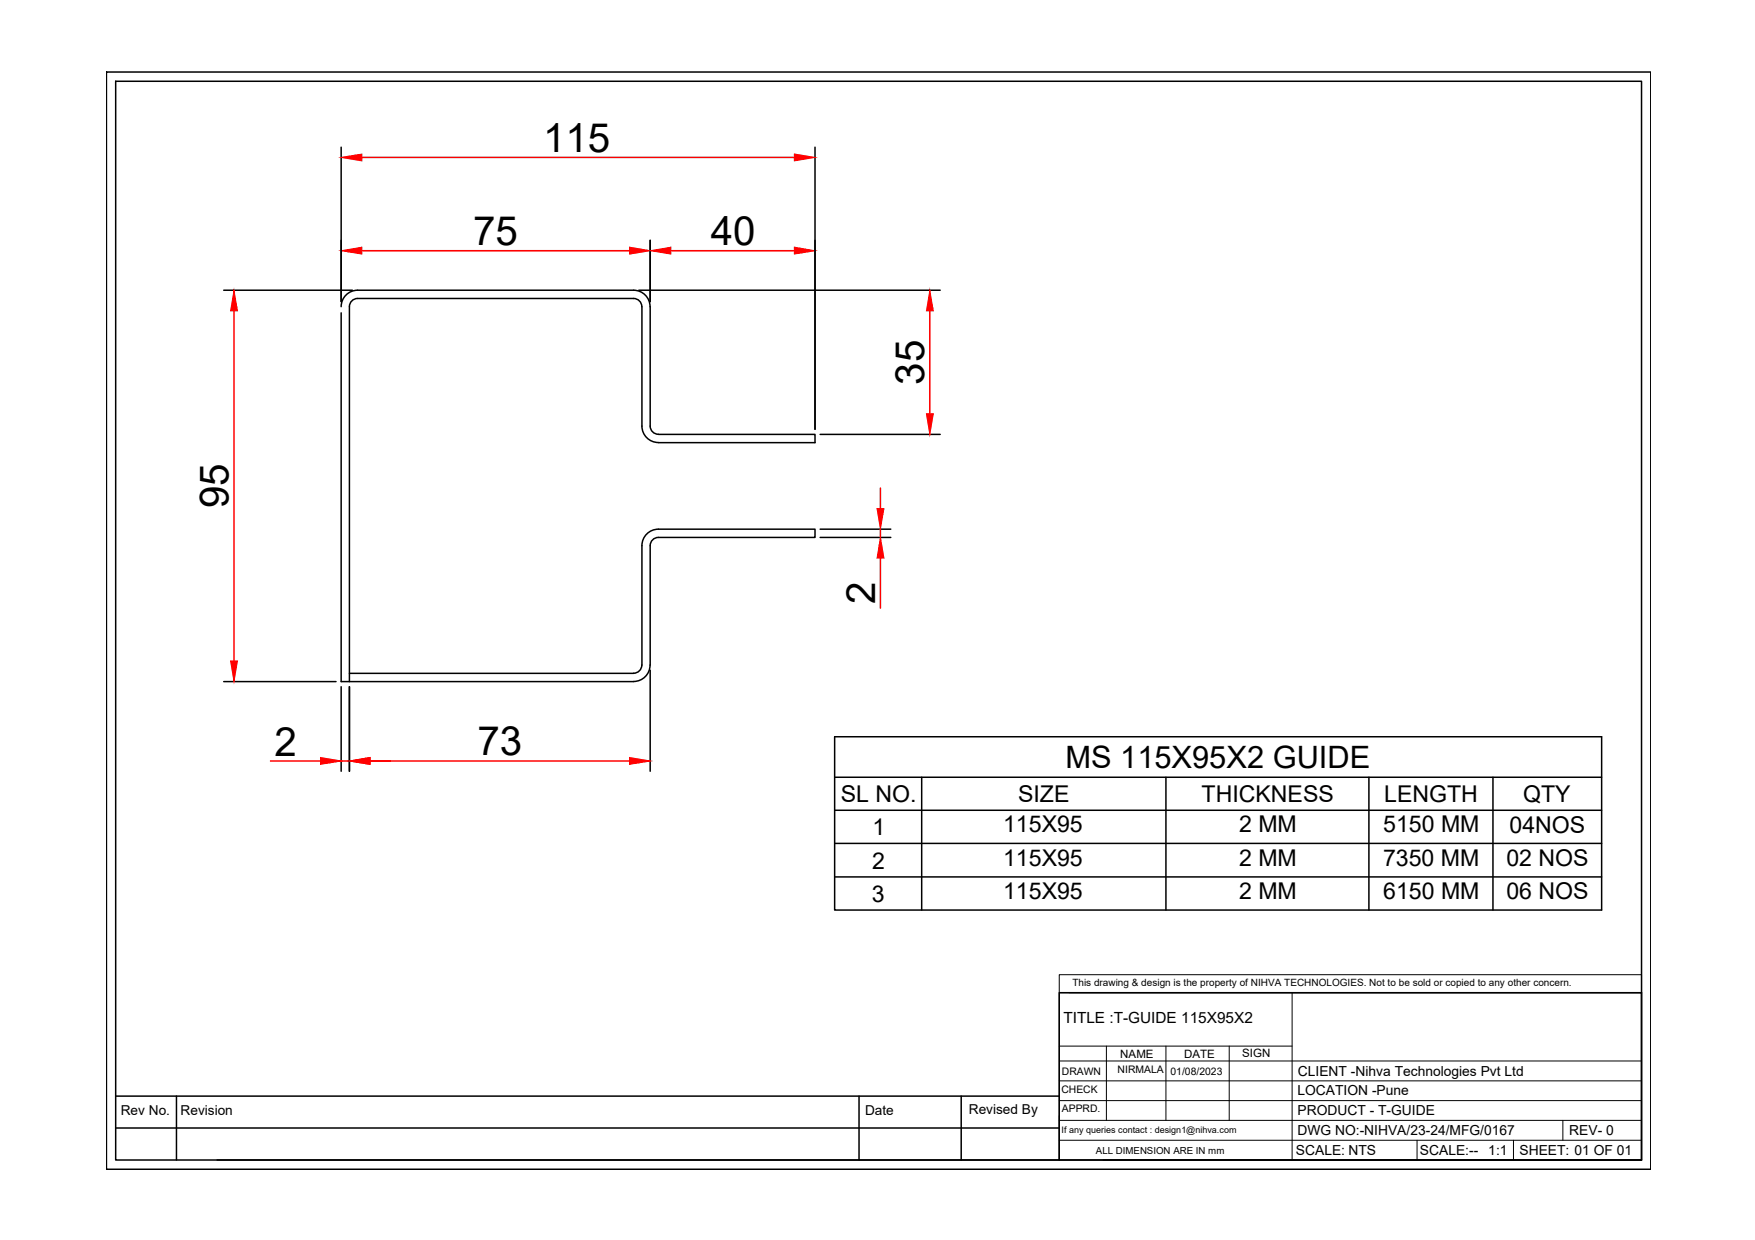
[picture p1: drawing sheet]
<svg xmlns="http://www.w3.org/2000/svg" width="297mm" height="210mm" viewBox="0 0 297 210" stroke-linecap="round" stroke-linejoin="round" font-family="sans-serif">
<!-- layer: 0 -->
<g fill="none" stroke="#000" stroke-width=".25">
<path d="M18 12.2h261.4v185.7h-261.4zM19.6 13.8h258.2v182.6h-258.2zM57.7 24.9v26.2M137.9 24.9v47.8M37.9 49.1h21.7M57.7 53v62.4h49.6M60.5 50.5a1.39 1.39 0 0 0-1.4 1.4v63.5M60.5 49.1a2.78 2.78 0 0 0-2.8 2.8M60.5 49.1h46.8M60.5 50.5h46.8M107.2 50.5a1.39 1.39 0 0 1 1.4 1.4M107.2 49.1a2.78 2.78 0 0 1 2.8 2.8"/>
<path d="M108.1 49.1h51M108.6 51.9v20.2a2.78 2.78 0 0 0 2.8 2.8M110 51.9v20.2a1.39 1.39 0 0 0 1.4 1.4M110 40.7v10.4M111.4 73.5h26.5v1.4h-26.5M138.8 73.5h20.3M138.8 91h12M138.8 89.6h12M37.9 115.4h19M57.7 116.2v14.4M59.1 116.2v14.4M59.1 114h48.2"/>
<path d="M108.6 112.6a1.39 1.39 0 0 1-1.4 1.4M108.6 112.6v-20.2a2.78 2.78 0 0 1 2.8-2.8h26.5v1.4h-26.5a1.39 1.39 0 0 0-1.4 1.4v20.2M110 112.6a2.78 2.78 0 0 1-2.8 2.8M110 113.5v17.1M141.3 124.7h129.8v29.4h-129.8zM141.3 131.6h129.8M141.3 137.2h129.8M156 131.6v22.5M197.3 131.6v22.5M231.7 131.6v22.5M252.7 131.6v22.5M141.3 142.8h129.8"/>
<path d="M141.3 148.4h129.8M179.3 168h98.5v28.4h-98.5zM19.6 190.9h159.7M19.6 185.5h159.7M29.9 185.5v10.9M36.7 196.4h142.6M145.4 185.5v10.9M162.7 185.5v10.9M186.7 196.4h91.1"/>
</g>
<path d="M61.2 26.6h73.3M39.6 52.6v59.3M61.2 42.4h45.4M113.5 42.4h21M157.4 52.6v17.4M149 82.6v3.5M149 89.6v1.4M149 94.5v8.4M45.8 128.8h8.5M57.7 128.8h1.4M62.6 128.8h44" fill="none" stroke="#f00" stroke-width=".25"/>
<g fill="#f00" stroke="#f00" stroke-width=".17">
<path d="M57.7 42.4l3.5-.6v1.2z"/>
<path d="M106.6 41.8l3.4 .6-3.4 .6z"/>
<path d="M156.8 70h1.2l-.6 3.5z"/>
<path d="M157.4 49.1l.6 3.5h-1.2z"/>
<path d="M110 42.4l3.5-.6v1.2z"/>
<path d="M134.5 41.8l3.4 .6-3.4 .6z"/>
<path d="M39.6 49.1l.6 3.5h-1.2z"/>
<path d="M39 111.9h1.2l-.6 3.5z"/>
<path d="M59.1 128.8l3.5-.6v1.2z"/>
<path d="M54.3 128.2l3.4 .6-3.4 .6z"/>
<path d="M57.7 26.6l3.5-.5v1.1z"/>
<path d="M134.5 26.1l3.4 .5-3.4 .6z"/>
<path d="M106.6 128.2l3.4 .6-3.4 .6z"/>
<path d="M148.4 86.1h1.2l-.6 3.5z"/>
<path d="M149 91l.6 3.5h-1.2z"/>
</g>
<g fill="none" stroke="#000" stroke-width=".17">
<path d="M179.3 165h98.5v3h-98.5zM179.3 179.6h98.5M179.3 168v28.4M179.3 177.1h39.4M181 168h96.8M187.3 177.1v12.6M197.3 177.1v12.6M208 177.1v12.6M218.7 168v28.4M179.3 189.7h98.5M179.3 186.3h98.5M179.3 183h98.5"/>
<path d="M179.3 193h98.5M239.8 193v3.4M256.2 193v3.4M264.5 189.7v3.3"/>
</g>
<g font-size="6.8">
<text x="91.9" y="25.7">115</text>
<text x="80.1" y="41.5">75</text>
<text x="120.3" y="41.5">40</text>
<text x="156.4" y="65.1" transform="rotate(-90 156.4 65.1)">35</text>
<text x="38.7" y="86" transform="rotate(-90 38.7 86)">95</text>
<text x="148.1" y="102.3" transform="rotate(-90 148.1 102.3)">2</text>
<text x="46.5" y="128">2</text>
<text x="80.8" y="127.8">73</text>
</g>
<text font-size="5.2" x="180.3" y="130">MS 115X95X2 GUIDE</text>
<g font-size="3.9">
<text x="142.3" y="135.8">SL NO.</text>
<text x="172.3" y="135.8">SIZE</text>
<text x="203.4" y="135.8">THICKNESS</text>
<text x="234.3" y="135.8">LENGTH</text>
<text x="257.8" y="135.7">QTY</text>
<text x="147.7" y="141.4">1</text>
<text x="169.8" y="140.9">115X95</text>
<text x="209.7" y="140.9">2 MM</text>
<text x="234.1" y="140.9">5150 MM</text>
<text x="255.5" y="140.9">04NOS</text>
<text x="147.6" y="147">2</text>
<text x="169.8" y="146.5">115X95</text>
<text x="209.7" y="146.5">2 MM</text>
<text x="234.1" y="146.5">7350 MM</text>
<text x="255" y="146.6">02 NOS</text>
<text x="147.6" y="152.6">3</text>
<text x="169.8" y="152.2">115X95</text>
<text x="209.7" y="152.2">2 MM</text>
<text x="234.1" y="152.2">6150 MM</text>
<text x="255" y="152.2">06 NOS</text>
</g>
<text font-size="2.6" x="180" y="173.2">TITLE :T-GUIDE 115X95X2</text>
<g font-size="2.3">
<text x="219.6" y="185.4">LOCATION -Pune</text>
<text x="219.7" y="182.1">CLIENT -Nihva Technologies Pvt Ltd</text>
<text x="20.4" y="188.8">Rev No.</text>
<text x="30.6" y="188.8">Revision</text>
<text x="146.4" y="188.8">Date</text>
<text x="164" y="188.6">Revised By</text>
<text x="219.6" y="188.8">PRODUCT - T-GUIDE</text>
<text x="219.4" y="195.5">SCALE: NTS</text>
<text x="219.6" y="192.2">DWG NO:-NIHVA/23-24/MFG/0167</text>
<text x="240.3" y="195.5">SCALE:--</text>
<text x="251.9" y="195.5">1:1</text>
<text x="257.2" y="195.5">SHEET: 01 OF 01</text>
<text x="265.6" y="192.1">REV- 0</text>
</g>
<g font-size="2">
<text x="189.6" y="179.1">NAME</text>
<text x="200.4" y="179.1">DATE</text>
<text x="210.2" y="179">SIGN</text>
</g>
<g font-size="1.8">
<text x="179.6" y="185">CHECK</text>
<text x="179.7" y="182">DRAWN</text>
<text x="189.2" y="181.6">NIRMALA</text>
<text x="198.1" y="181.9">01/08/2023</text>
<text x="179.7" y="188.3">APPRD.</text>
</g>
<text font-size="1.7" x="181.5" y="166.9">This drawing &amp; design is the property of NIHVA TECHNOLOGIES. Not to be sold or copied to any other concern.</text>
<text font-size="1.6" x="185.5" y="195.3">ALL DIMENSION ARE IN mm</text>
<text font-size="1.5" x="179.7" y="191.8">If any queries contact : design1@nihva.com</text>
</svg>
